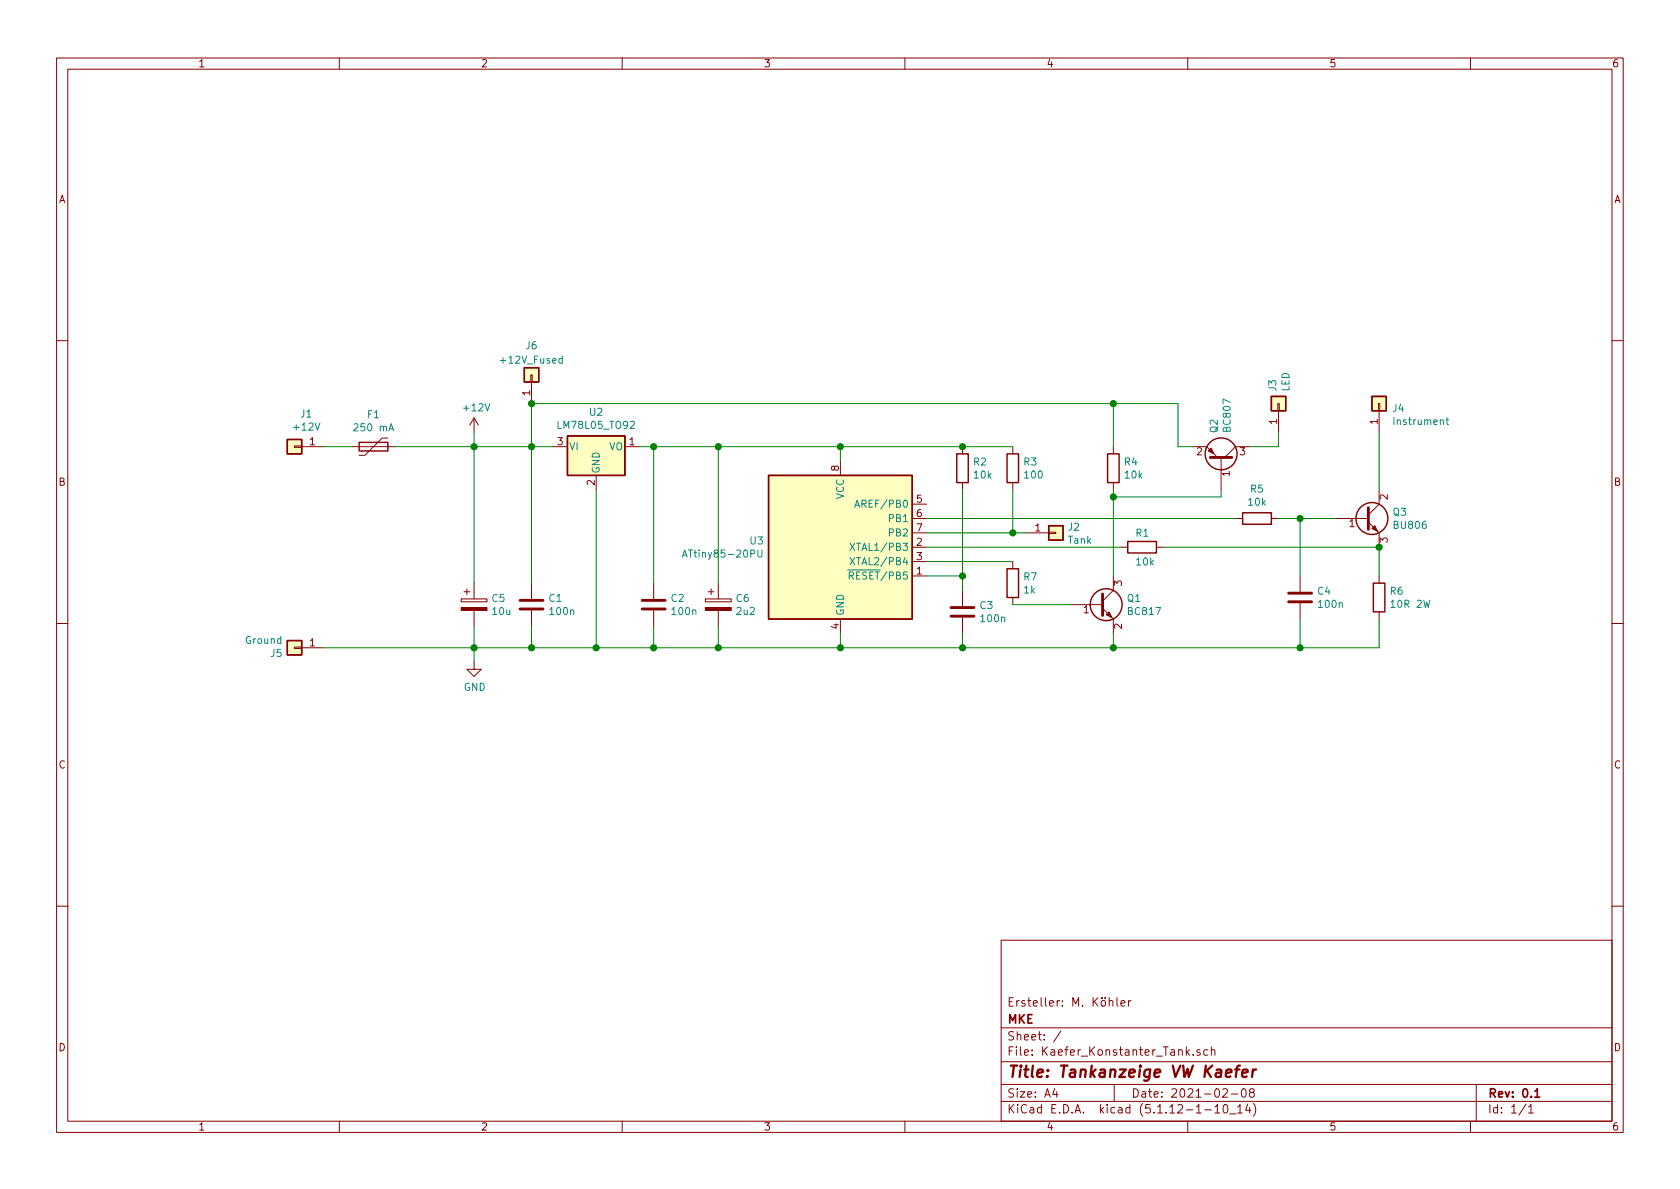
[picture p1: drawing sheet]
<svg xmlns="http://www.w3.org/2000/svg" width="297mm" height="210mm" viewBox="0 0 297 210" stroke-linecap="round" stroke-linejoin="round" font-family="sans-serif">
<g fill="none" stroke="#840000" stroke-width=".18">
<path d="M10 10.3h277v189.9h-277zM12 12.2h273v186.1h-273zM60 10.3v1.9M110 10.3v1.9M160 10.3v1.9M210 10.3v1.9M260 10.3v1.9M10 60.2h2M52.1 78.9h1.2v.2h-1.2zM53.3 79h3.8M62.2 79h7.6M68.6 77.5h-1l-3.1 3h-1"/>
<path d="M83.8 73.9v2.5M83.8 73.9l-.7 1.3M83.8 73.9l.8 1.3M93.9 66.3h.2v1.3h-.2zM94 67.6v3.8M97.8 79h2.5M110.5 79h2.5M170.2 79v1.3M179.1 79v1.3M196.8 79v1.3M210.8 79h2.6l1.9 1.9M221 79h-2.6l-1.9 1.9"/>
<path d="M225.9 71.4h.3v1.2h-.3zM226.1 72.6v3.8M243.7 71.4h.3v1.2h-.3zM243.8 72.6v3.8M285 60.2h2M105.4 84.1v2.5M148.6 81.5v2.6M161.3 91.7h2.5M161.3 96.8h2.5M161.3 99.3h2.5M161.3 89.1h2.5M161.3 94.2h2.5"/>
<path d="M170.2 85.3v1.3M179.1 85.3v1.3M179.1 99.3v1.3M181.6 94.2h3.8M185.4 94.1h1.3v.3h-1.3zM196.8 85.3v1.3M198.1 96.8h1.3M204.5 96.8h1.2M215.9 80.9v5.7M218.4 91.7h1.3M224.8 91.7h1.3M236.2 91.7h5.7"/>
<path d="M241.9 92.3l1.9 1.9v2.6M243.8 86.6v2.5l-1.9 2M10 110.3h2M52.1 114.4h1.2v.3h-1.2zM53.3 114.5h3.8M81.5 105.9h4.6v.5h-4.6zM82 104.6h1.1M82.5 104.1v1.1M83.8 117.1v1.3h1.3l-1.3 1.2-1.3-1.2h1.3M83.8 103.1v2.8M83.8 107.9v2.8M94 103.1v2.8"/>
<path d="M94 107.9v2.8M115.6 103.1v2.8M115.6 107.9v2.8M124.7 105.9h4.6v.5h-4.6zM125.2 104.6h1M125.7 104.1v1.1M127 103.1v2.8M127 107.9v2.8M148.6 109.5v2.5M161.3 101.8h2.5M170.2 104.4v2.8M170.2 109.2v2.8"/>
<path d="M179.1 105.7v1.2M189.2 106.9h5.7M194.9 107.6l1.9 1.9v2.5M196.8 101.8v2.6l-1.9 1.9M229.9 101.8v2.8M229.9 106.7v2.8M243.8 101.8v1.3M243.8 108.2v1.3M285 110.3h2M10 160.2h2M177 166.3h108v32h-108zM196.1 177.1l.1-.1a.37 .37 0 0 1 .6 .1v.8"/>
<path d="M197.5 176.4v1.3l.2 .2M198.2 177.4l.7-.1-.1-.3-.4-.1-.2 .2 .1 .7h.5M199.5 176.9v1M200 176.9l-.5 .3M285 160.2h2M60 198.3v1.9M110 198.3v1.9M160 198.3v1.9M177 194.8h108M177 191.8h108M177 187.8h108M177 181.8h108"/>
<path d="M186.5 192.5l-.4 1h1M186.8 193v1M187.6 182.3l-1.3 2M197 191.8v3M209.9 186l.4 .6M210 198.3v1.9M210.3 185.6l-.5 .6M211 186.5v.1M212.2 185.7l-.4-.1-.2 .2 .1 .2 .5 .2v.3h-.6M213 196.3h1.2M213.5 185.7l-.4-.1-.3 .3 .2 .6h.5M214.2 185.7l.2-.1 .4 .1v.9"/>
<path d="M214.2 185.1v1.5M214.8 195.8l.4-.5v1.5M214.8 196.8h.9M216.2 192.7l.2-.2h.4l.2 .5-.9 1h.9M216.4 195.5l.3-.2a.94 .94 0 0 1 0 1.5l-.4-.3v-.6zM217.4 197h1.1M217.7 193.5h1.1M218.8 195.8l.5-.5v1.5M218.8 196.8h.9M219.6 192.7l.4-.2a.94 .94 0 0 1 0 1.5 .82 .82 0 0 1-.4-1.3zM220.6 195.2l-.4 1.1h1M221 195.8v1"/>
<path d="M221.2 193.2l-.3-.3 .1-.2 .2-.2 .4 .1 .2 .2-.1 .2-.6 .2a.48 .48 0 0 0-.1 .7l.2 .1 .5-.1a.48 .48 0 0 0-.1-.7h-.1M221.6 195.1a1.71 1.71 0 0 1 0 2.3M260 198.3v1.9M261 191.8v6.5M269.8 195.2l-1.2 2M270.3 195.8l.4-.5v1.5M270.3 196.8h.8"/>
</g>
<path d="M271.4 193l.4-.5v1.5M271.4 194h.8" fill="none" stroke="#840000" stroke-width=".3"/>
<path d="M218.4 189.1h.8M219.2 188.4l-.4 .1-.1 .2-.2 1.7M219.6 189.8l1-.2-.1-.4h-.7l-.2 1 .2 .2 .6-.1M221.5 189.1l-.1 1.3M222.1 189.1a.54 .54 0 0 0-.6 .4" fill="none" stroke="#840000" stroke-width=".41"/>
<g fill="#ffffc2" stroke="#ffffc2" stroke-width=".18">
<path d="M100.3 77.1h10.2v7h-10.2z"/>
<path d="M92.7 65h2.5v2.6h-2.5z"/>
<path d="M50.8 77.7h2.5v2.6h-2.5z"/>
<path d="M50.8 113.3h2.5v2.5h-2.5z"/>
<path d="M242.6 70.1h2.5v2.5h-2.5z"/>
<path d="M135.9 84.1h25.4v25.4h-25.4z"/>
<path d="M185.4 93h2.6v2.5h-2.6z"/>
<path d="M224.8 70.1h2.5v2.5h-2.5z"/>
</g>
<g fill="none" stroke="#840000" stroke-width=".25">
<path d="M50.8 77.7h2.5v2.6h-2.5zM63.5 78.2h5.1v1.6h-5.1zM92.7 65h2.5v2.6h-2.5zM100.3 77.1h10.2v7h-10.2zM224.8 70.1h2.5v2.5h-2.5zM242.6 70.1h2.5v2.5h-2.5zM135.9 84.1h25.4v25.4h-25.4zM169.2 80.3h2v5h-2zM178.1 80.3h2v5h-2zM185.4 93h2.6v2.5h-2.6zM195.8 80.3h2.1v5h-2.1zM199.4 95.8h5.1v2h-5.1z"/>
<path d="M219.7 90.7h5.1v2h-5.1zM50.8 113.3h2.5v2.5h-2.5zM178.1 100.6h2v5.1h-2zM242.8 103.1h2.1v5.1h-2.1z"/>
<circle cx="215.9" cy="80.3" r="2.82"/>
<circle cx="242.6" cy="91.7" r="2.82"/>
<circle cx="195.6" cy="106.9" r="2.82"/>
</g>
<path d="M214 80.9h3.8M241.9 89.8v3.8M91.9 107.7h4.1M91.9 106.2h4.1M113.5 107.7h4.1M113.5 106.2h4.1M168.1 109h4.1M168.1 107.4h4.1M194.9 105v3.8M227.8 106.4h4.1M227.8 104.9h4.1" fill="none" stroke="#840000" stroke-width=".51"/>
<g fill="none" stroke="#008484" stroke-width=".18">
<path d="M68.8 76.2l.4-1.3 .4 1.3M99.4 63.4h-.3l-.3 .2 .1 .6h.5M99.4 63v1.2M255.7 74.2h.4M255.8 73.8v1.1l.3 .2M120.6 98.5l.5-1.2 .4 1.2M120.8 98.2h.6M134 97.3v1l.2 .2h.4l.1-.2v-1M150.3 96.1l.8 1.2M150.3 98.6l.8 1.3M151.1 89.7l.5-1.3 .4 1.3M151.1 96.1l-.8 1.2"/>
<path d="M151.1 98.6l-.8 1.3M151.3 89.4h.6M149.9 100.8h1.2M150.2 101.8l.6-.1 .1-.1-.1-.3-.2-.2h-.4v1.3M150.5 101.8l.4 .6"/>
</g>
<g fill="#840000" stroke="#840000" stroke-width=".18">
<path d="M243.1 93l.5 1-1-.5z"/>
<path d="M124.7 107.4h4.6v.5h-4.6z"/>
<path d="M81.5 107.4h4.6v.5h-4.6z"/>
<path d="M214.1 79.2l.5 1.1-1-.5z"/>
<path d="M195.6 108.7l.5-.5 .5 1z"/>
</g>
<g fill="none" stroke="#008400" stroke-width=".18">
<path d="M57.1 79h5.1M69.8 79h28M83.8 76.4v26.7M113 79h66.1M115.6 79v24.1M127 79v24.1M148.6 79v2.5M196.8 71.4v7.6M210.8 79h-2.5v-7.6h-114.3v31.7M226.1 76.4v2.6h-5.1M243.8 76.4v10.2M105.4 86.6v27.9"/>
<path d="M163.8 94.2h17.8M163.8 91.7h54.6M163.8 99.3h15.3M163.8 96.8h34.3M170.2 86.6v17.8M179.1 86.6v7.6M196.8 86.6v15.2M205.7 96.8h38.1v5M215.9 86.6v1.3h-19.1M226.1 91.7h10.1M229.9 91.7v10.1M83.8 110.7v6.4"/>
<path d="M94 110.7v3.8M115.6 110.7v3.8M127 110.7v3.8M148.6 112v2.5M163.8 101.8h6.4M170.2 112v2.5M179.1 106.9h10.1M196.8 112v2.5M229.9 109.5v5M243.8 109.5v5h-186.7"/>
</g>
<g fill="#008400" stroke="#008400" stroke-width=".25">
<circle cx="127" cy="79" r=".51"/>
<circle cx="127" cy="114.5" r=".51"/>
<circle cx="83.8" cy="114.5" r=".51"/>
<circle cx="229.9" cy="114.5" r=".51"/>
<circle cx="196.9" cy="114.5" r=".51"/>
<circle cx="148.6" cy="79" r=".51"/>
<circle cx="148.6" cy="114.5" r=".51"/>
<circle cx="94" cy="79" r=".51"/>
<circle cx="94" cy="114.5" r=".51"/>
<circle cx="115.6" cy="79" r=".51"/>
<circle cx="196.9" cy="87.9" r=".51"/>
<circle cx="243.8" cy="96.8" r=".51"/>
<circle cx="170.2" cy="101.8" r=".51"/>
<circle cx="170.2" cy="114.5" r=".51"/>
<circle cx="94" cy="71.4" r=".51"/>
<circle cx="115.6" cy="114.5" r=".51"/>
<circle cx="229.9" cy="91.7" r=".51"/>
<circle cx="105.4" cy="114.5" r=".51"/>
<circle cx="179.1" cy="94.2" r=".51"/>
<circle cx="170.2" cy="79" r=".51"/>
<circle cx="196.9" cy="71.4" r=".51"/>
<circle cx="83.8" cy="79" r=".51"/>
</g>
<text font-size="2.8" fill="#840000" x="178" y="190.5">Title: Tankanzeige VW Kaefer</text>
<g font-size="2.1" fill="#840000">
<text x="178" y="178">Ersteller: M. Köhler</text>
<text x="178" y="184">Sheet: /</text>
<text x="178" y="181">MKE</text>
<text x="178" y="186.7">File: Kaefer_Konstanter_Tank.sch</text>
<text x="178" y="196.9">KiCad E.D.A. kicad (5.1.12-1-10_14)</text>
<text x="178" y="194.1">Size: A4</text>
<text x="200" y="194.1">Date: 2021-02-08</text>
<text x="263" y="194.1">Rev: 0.1</text>
<text x="263" y="196.9">Id: 1/1</text>
</g>
<g font-size="1.8" fill="#840000">
<text x="35" y="11.9">1</text>
<text x="85" y="11.9">2</text>
<text x="135" y="11.9">3</text>
<text x="185" y="11.9">4</text>
<text x="235" y="11.9">5</text>
<text x="285" y="11.9">6</text>
<text x="10.4" y="35.9">A</text>
<text x="285.4" y="35.9">A</text>
<text x="93.7" y="69.9" transform="rotate(-90 93.7 69.9)">1</text>
<text x="225.8" y="75" transform="rotate(-90 225.8 75)">1</text>
<text x="243.6" y="75" transform="rotate(-90 243.6 75)">1</text>
<text x="54.8" y="78.7">1</text>
<text x="98.6" y="78.7">3</text>
<text x="111.3" y="78.7">1</text>
<text x="148.3" y="83.3" transform="rotate(-90 148.3 83.3)">8</text>
<text x="211.6" y="80.5">2</text>
<text x="219.2" y="80.5">3</text>
<text x="10.4" y="85.9">B</text>
<text x="105.2" y="85.8" transform="rotate(-90 105.2 85.8)">2</text>
<text x="162.1" y="88.9">5</text>
<text x="217.4" y="84.2" transform="rotate(-90 217.4 84.2)">1</text>
<text x="245.4" y="88.4" transform="rotate(-90 245.4 88.4)">2</text>
<text x="285.4" y="85.9">B</text>
<text x="162.1" y="91.4">6</text>
<text x="162.1" y="94">7</text>
<text x="183" y="94">1</text>
<text x="238.6" y="93.2">1</text>
<text x="245.4" y="96" transform="rotate(-90 245.4 96)">3</text>
<text x="162.1" y="101.6">1</text>
<text x="162.1" y="96.5">2</text>
<text x="162.1" y="99.1">3</text>
<text x="198.4" y="103.6" transform="rotate(-90 198.4 103.6)">3</text>
<text x="148.3" y="111.2" transform="rotate(-90 148.3 111.2)">4</text>
<text x="191.6" y="108.5">1</text>
<text x="198.4" y="111.2" transform="rotate(-90 198.4 111.2)">2</text>
<text x="54.8" y="114.3">1</text>
<text x="10.4" y="135.9">C</text>
<text x="285.4" y="135.9">C</text>
<text x="10.4" y="185.9">D</text>
<text x="285.4" y="185.9">D</text>
<text x="35" y="199.9">1</text>
<text x="85" y="199.9">2</text>
<text x="135" y="199.9">3</text>
<text x="185" y="199.9">4</text>
<text x="235" y="199.9">5</text>
<text x="285" y="199.9">6</text>
</g>
<g font-size="1.8" fill="#008484">
<text x="88.8" y="64.3">+12V_Fused</text>
<text x="93" y="61.8">J6</text>
<text x="225.7" y="69.1" transform="rotate(-90 225.7 69.1)">J3</text>
<text x="228" y="69.3" transform="rotate(-90 228 69.3)">LED</text>
<text x="52.1" y="76.1">+12V</text>
<text x="53.2" y="73.8">J1</text>
<text x="62.9" y="76.3">250 mA</text>
<text x="65" y="74">F1</text>
<text x="82.1" y="72.7">+12V</text>
<text x="98.9" y="75.8">LM78L05_TO92</text>
<text x="104.3" y="73.5">U2</text>
<text x="215.3" y="76.5" transform="rotate(-90 215.3 76.5)">Q2</text>
<text x="217.6" y="76.2" transform="rotate(-90 217.6 76.2)">BC807</text>
<text x="246.3" y="72.8">J4</text>
<text x="246.6" y="75.2">Instrument</text>
<text x="100.6" y="79.6">VI</text>
<text x="106" y="83.8" transform="rotate(-90 106 83.8)">GND</text>
<text x="107.7" y="79.6">VO</text>
<text x="172.2" y="82.3">R2</text>
<text x="181.1" y="82.3">R3</text>
<text x="198.8" y="82.3">R4</text>
<text x="149.2" y="88.3" transform="rotate(-90 149.2 88.3)">VCC</text>
<text x="152" y="89.8">AREF/PB0</text>
<text x="172.3" y="84.6">10k</text>
<text x="181.3" y="84.6">100</text>
<text x="199" y="84.6">10k</text>
<text x="220.8" y="89.4">10k</text>
<text x="221.1" y="87.1">R5</text>
<text x="157.4" y="92.3">PB1</text>
<text x="157.4" y="94.9">PB2</text>
<text x="188.9" y="93.8">J2</text>
<text x="200.9" y="94.9">R1</text>
<text x="246.3" y="91.2">Q3</text>
<text x="246.6" y="93.5">BU806</text>
<text x="121.6" y="98.6">ATtiny85-20PU</text>
<text x="132.7" y="96.3">U3</text>
<text x="151.3" y="97.4">XTAL1/PB3</text>
<text x="151.3" y="99.9">XTAL2/PB4</text>
<text x="188.9" y="96.2">Tank</text>
<text x="201" y="100">10k</text>
<text x="87" y="106.4">C5</text>
<text x="97.1" y="106.4">C1</text>
<text x="118.7" y="106.4">C2</text>
<text x="130.2" y="106.4">C6</text>
<text x="151" y="102.5">RESET/PB5</text>
<text x="173.3" y="107.7">C3</text>
<text x="181.1" y="102.6">R7</text>
<text x="181.1" y="104.9">1k</text>
<text x="199.3" y="106.4">Q1</text>
<text x="233" y="105.2">C4</text>
<text x="233.2" y="107.5">100n</text>
<text x="245.8" y="105.2">R6</text>
<text x="246.2" y="107.5">10R 2W</text>
<text x="43.5" y="113.9">Ground</text>
<text x="87.1" y="108.8">10u</text>
<text x="97.4" y="108.8">100n</text>
<text x="118.9" y="108.8">100n</text>
<text x="130.3" y="108.8">2u2</text>
<text x="149.2" y="109" transform="rotate(-90 149.2 109)">GND</text>
<text x="173.6" y="110">100n</text>
<text x="199.6" y="108.8">BC817</text>
<text x="47.9" y="116.2">J5</text>
<text x="82" y="122.2">GND</text>
</g>
</svg>
